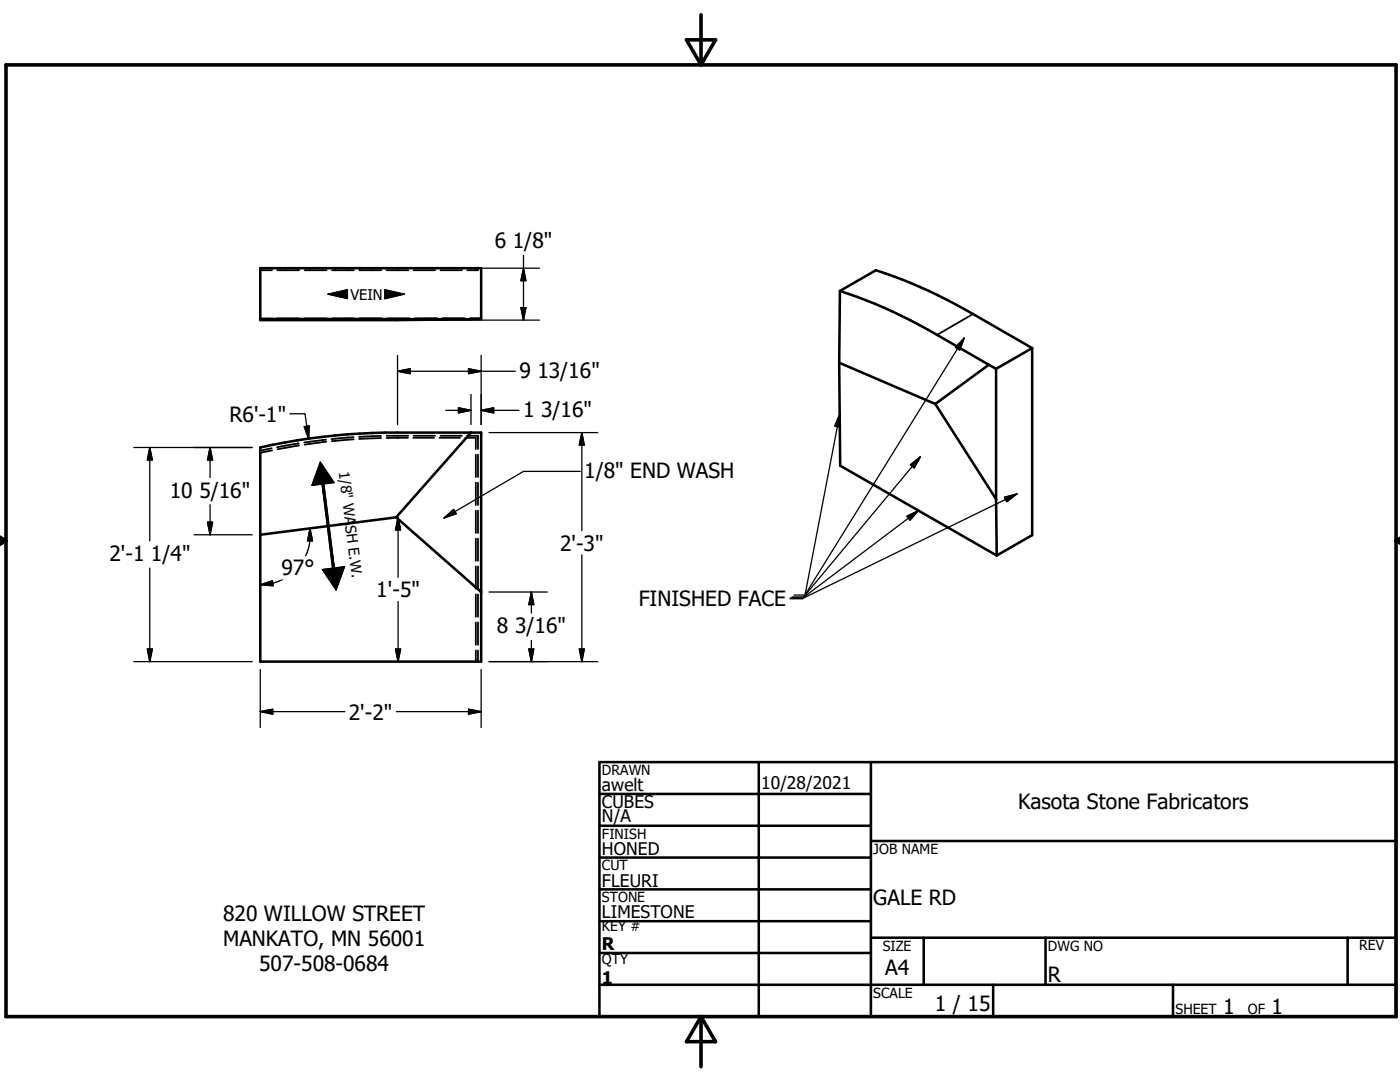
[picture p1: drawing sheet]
<svg xmlns="http://www.w3.org/2000/svg" width="279mm" height="216mm" viewBox="0 0 279 216" stroke-linecap="round" stroke-linejoin="round" font-family="sans-serif">
<g fill="none" stroke="#000" stroke-width=".36">
<path d="M51.9 53.9h.1M52 53.9h2.3M55.4 53.9h4.3M60.8 53.9h4.4M66.3 53.9h4.3M71.7 53.9h4.4M77.1 53.9h4.4M82.5 53.9h4.3M87.9 53.9h4.3M95 53.5v.1M95 53.8v.1M95.4 53.5v.1"/>
<path d="M95.4 53.8v.1h-2.1M51.9 63.6h2.2M55.3 63.5h4.4M60.7 63.5h4.5M70.7 63.5h-4.4M71.8 63.5h4.4M77.3 63.5h4.4M87.2 63.5h-4.4M88.3 63.5h4.4M93.8 63.5h2.2M194.2 62.7l-7.2 4.1M51.9 89.9h.1"/>
<path d="M52 90.4h-.1M54.2 89.4l-2.2 .5M54.3 89.9l-2.2 .4M59.6 88.5l-4.3 .7M59.7 88.9l-4.3 .7M65.1 87.7l-4.4 .6M65.1 88.1l-4.3 .6M70.6 87.2l-4.4 .4M70.6 87.7l-4.4 .3M76 87l-4.3 .2M76.1 87.4l-4.4 .2M77.1 87h4.4"/>
<path d="M81.4 87.4h-4.3M82.5 87.4h4.1M82.5 87h4.3M87.7 87.4h4.1M87.9 87h4.3M92.9 87.4h2.1v2.2M93.3 87h2.1v.1M95 90.7v4.5M95 96.3v4.5M95.4 87.2v2.4M95.4 90.7v4.5M95.4 96.3v4.5"/>
<path d="M95 101.9v4.5M95 107.5v4.4M95 113v4.5M95 118.6v4.5M95.4 101.9v4.5M95.4 107.5v4.4M95.4 113v4.5M95.4 118.6v4.5M95 124.2v4.5M95 129.8v2.2M95.4 124.2v4.5M95.4 129.8v2.2"/>
</g>
<circle cx="79.3" cy="87.4" r=".18" fill="#000"/>
<g fill="none" stroke="#000" stroke-width=".51">
<path d="M51.9 53.5h44.1v10.2l-16.9 .2h-27.2zM167.6 58.1l7.2-4.2a99.1 99.1 0 0 1 19.4 8.8l11.8 6.8M167.6 58.1a97.8 97.8 0 0 1 19.4 8.7l10.3 6M167.6 58.1l-.1 14.3M51.9 63.7h42.1M167.5 72.4l.2 20.5 31.2 17.9M167.5 72.4l19.2 8.2M197.3 72.8l1.5 .8M197.3 72.8l-10.6 7.8M198.8 73.6v26M206 69.5v37.3l-7.1 4M206 69.5l-7.2 4.1"/>
<path d="M51.9 89.3a125.2 125.2 0 0 1 24.9-3h19.2v45.7h-44.1zM94 86.3l-14.9 16.9M186.7 80.6l12.1 19M198.8 99.6l.1 11.2M79.1 103.2l16.9 14.9M79.1 103.2l-27.2 3.5M119.6 158.4h54.2M119.6 152.1h159v50.8h-159zM151.4 152.1v50.8M173.8 152.1v50.8M119.6 164.8h54.2M119.6 171.1h54.2"/>
<path d="M119.6 177.5h54.2M173.8 167.8h104.8M119.6 183.8h54.2M119.6 190.2h54.2M119.6 196.5h159M173.8 187.1h104.8M184.3 187.1v9.4M198.2 196.5v6.4M208.7 187.1v9.4M234.1 196.5v6.4M268.9 187.1v9.4"/>
</g>
<path d="M65.4 58.7l3.9-.9v1.8zM76.8 57.8l3.9 .9-3.9 .9zM63.9 92.2l2.8 4.1-4.5 .6zM64.3 96.6h.3l2.1 16.7zM64.3 96.6l2.4 16.7-.3 .1zM64.3 113.6l4.5-.5-1.7 4.6z" fill="#000" stroke="#000" stroke-width=".2"/>
<path d="M1.2 12.9h277.4v190h-277.4zM137 7.9h5.8l-2.9 5zM139.9 2.9v10M-.1 107.9h1.3M-.1 107.2l1.3 .7M1.2 107.9l-1.2 .7M278.6 107.9h.8M278.6 107.9l.8 .5M279.4 107.4l-.8 .5M139.9 202.9v10M139.9 202.9l2.9 5h-5.8z" fill="none" stroke="#000" stroke-width=".71"/>
<g fill="none" stroke="#000" stroke-width=".25">
<path d="M65.4 58.7l3.9-.9v1.8zM76.8 57.8l3.9 .9-3.9 .9zM80.9 53.5h26.7M104.5 51v12.9M104.5 53.5l.5 2.5h-1zM79.3 74.1h23.5M79.3 74.1l2.6-.5v1zM79.3 70.9v13.8M80.7 63.9h26.9M93.5 73.6l2.5 .5-2.5 .5zM94 78.7v6M96 70.9v13.8"/>
<path d="M104 61.4h1l-.5 2.5zM192.4 67.5l-32.2 52h-2.5M192.4 67.5l-.9 2.3-.8-.5zM26.7 89.3h23.6M29.9 89.3v18.6M29.9 89.3l.5 2.5h-1zM41.9 89.3l.5 2.5h-1zM41.9 89.3v6M57.9 82.6h3l.7 4.9M60.7 85.1l1-.1-.1 2.5zM63.9 92.2l2.8 4.1-4.5 .6zM64.3 96.6h.3l2.1 16.7-.3 .1z"/>
<path d="M89 81.9h5M91.5 81.4l2.5 .5-2.5 .5zM96 81.9h7.6M96 81.9l2.5-.5v1zM97.6 86.3h21.7M115.8 94.1h-11.3l-15.9 9.3M116.1 86.3v19.6M116.1 86.3l.5 2.5h-1zM167.6 82.6l-7 36.5h-2.5M167.6 82.6v2.6l-1-.2zM181.7 92.7l2-1.6-1.2 2.3zM183.7 91.1l-23.5 28.2"/>
<path d="M200.5 99.2l2.5-.6-2.1 1.5zM203 98.6l-42.6 20.7h-2.7M29.9 113.4v18.6M38.7 106.7h11.6M41.4 104.2h1l-.5 2.5zM41.9 100.7v6M51.9 116.7l2.5-.8 .1 1zM56.3 115.7a9.7 9.7 0 0 1-4.4 1M61.9 105.4a10.2 10.2 0 0 1-.4 4.4l-.5 1.1M61.9 105.4l.5 2.5h-1zM64.3 113.6l4.5-.5-1.7 4.6zM79.4 103.2v12"/>
<path d="M79.4 103.2l.5 2.5h-1zM88.6 103.4l1.9-1.7 .5 .8zM97.6 118.1h11.6M106 118.1v4.2M106 118.1l.5 2.5h-1zM116.1 110.7v21.3M181 103l2.3-1.1-1.7 1.9zM183.3 101.9l-22.3 16.8h-2.5M26.7 132h23.6M29.4 129.5h1l-.5 2.5zM51.9 133.6v11.6M78.9 129.5h1l-.5 2.5z"/>
<path d="M79.4 120v12M96 133.6v11.6M97.6 132h21.7M105.5 129.5h1l-.5 2.5zM106 127.8v4.2M115.6 129.5h1l-.5 2.5zM51.9 142h16.9M51.9 142l2.5-.5v1zM79.1 142h16.9M93.5 141.5l2.5 .5-2.5 .5z"/>
</g>
<g fill="#000" stroke="#000" stroke-width=".25">
<path d="M104.5 53.5l.5 2.5h-1zM79.3 74.1l2.6-.5v1zM93.5 73.6l2.5 .5-2.5 .5zM104 61.4h1l-.5 2.5zM192.4 67.5l-.9 2.3-.8-.5zM29.9 89.3l.5 2.5h-1zM41.9 89.3l.5 2.5h-1zM60.7 85.1l1-.1-.1 2.5zM91.5 81.4l2.5 .5-2.5 .5zM96 81.9l2.5-.5v1zM116.1 86.3l.5 2.5h-1zM167.6 82.6v2.6l-1-.2z"/>
<path d="M181.7 92.7l2-1.6-1.2 2.3zM41.4 104.2h1l-.5 2.5zM51.9 116.7l2.5-.8 .1 1zM61.9 105.4l.5 2.5h-1zM79.4 103.2l.5 2.5h-1zM88.6 103.4l1.9-1.7 .5 .8zM181 103l2.3-1.1-1.7 1.9zM200.5 99.2l2.5-.6-2.1 1.5zM29.4 129.5h1l-.5 2.5zM78.9 129.5h1l-.5 2.5zM105.5 129.5h1l-.5 2.5zM106 118.1l.5 2.5h-1z"/>
<path d="M115.6 129.5h1l-.5 2.5zM51.9 142l2.5-.5v1zM93.5 141.5l2.5 .5-2.5 .5z"/>
</g>
<g font-size="4.2">
<text x="98.8" y="49.5">6 1/8&quot;</text>
<text x="103.7" y="75.4">9 13/16&quot;</text>
<text x="104.4" y="83.1">1 3/16&quot;</text>
<text x="45.8" y="84.2">R6'-1&quot;</text>
<text x="116.6" y="95.3">1/8&quot; END WASH</text>
<text x="33.9" y="99.3">10 5/16&quot;</text>
<text x="21.8" y="111.9">2'-1 1/4&quot;</text>
<text x="111.8" y="109.9">2'-3&quot;</text>
<text x="56.2" y="114.8">97°</text>
<text x="75.1" y="119.2">1'-5&quot;</text>
<text x="127.5" y="121">FINISHED FACE</text>
<text x="99.2" y="126.3">8 3/16&quot;</text>
<text x="69.6" y="143.6">2'-2&quot;</text>
<text x="203.2" y="161.5">Kasota Stone Fabricators</text>
<text x="44.5" y="183.7">820 WILLOW STREET</text>
<text x="174.3" y="180.5">GALE RD</text>
<text x="44.5" y="188.8">MANKATO, MN 56001</text>
<text x="51.7" y="193.8">507-508-0684</text>
<text x="176.7" y="194.6">A4</text>
<text x="209.1" y="196">R</text>
<text x="186.6" y="201.7">1 / 15</text>
<text x="244.1" y="202.3">1</text>
<text x="253.8" y="202.3">1</text>
</g>
<g font-size="3.5">
<text x="120.1" y="157.9">awelt</text>
<text x="120.1" y="161.2">CUBES</text>
<text x="151.9" y="157.4">10/28/2021</text>
<text x="120.1" y="164">N/A</text>
<text x="120.1" y="170.6">HONED</text>
<text x="120.1" y="176.9">FLEURI</text>
<text x="120.1" y="183.3">LIMESTONE</text>
<text x="120.1" y="189.7">R</text>
<text x="120.1" y="196.4">1</text>
</g>
<g font-size="2.9">
<text x="69.9" y="59.8">VEIN</text>
<text x="67.6" y="94.2" transform="rotate(83 67.6 94.2)">1/8&quot; WASH E.W.</text>
</g>
<g font-size="2.8">
<text x="120.1" y="154.6">DRAWN</text>
<text x="120.1" y="167.3">FINISH</text>
<text x="120.1" y="173.7">CUT</text>
<text x="174.3" y="170.4">JOB NAME</text>
<text x="120.1" y="180">STONE</text>
<text x="120.1" y="185.8">KEY #</text>
<text x="176.2" y="189.7">SIZE</text>
<text x="209.1" y="189.7">DWG NO</text>
<text x="271.3" y="189.7">REV</text>
<text x="120.1" y="192.4">QTY</text>
<text x="174.3" y="199.1">SCALE</text>
<text x="234.6" y="202.3">SHEET</text>
<text x="249" y="202.3">OF</text>
</g>
</svg>
